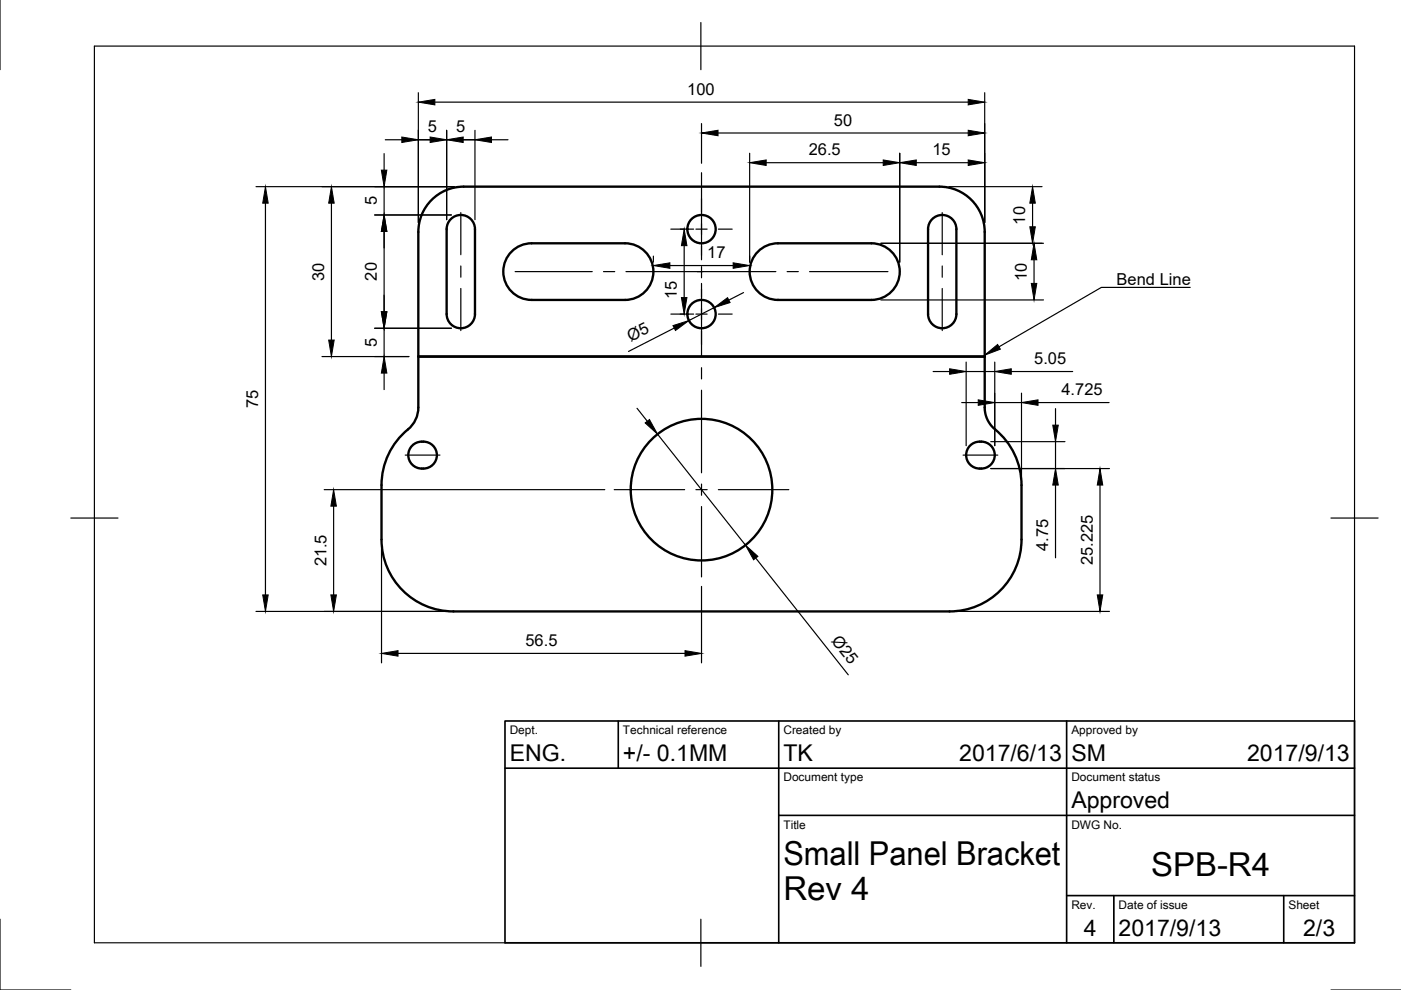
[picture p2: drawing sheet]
<svg xmlns="http://www.w3.org/2000/svg" width="297mm" height="210mm" viewBox="0 0 297 210" stroke-linecap="round" stroke-linejoin="round" font-family="sans-serif">
<!-- layer: Visible -->
<g fill="none" stroke="#000" stroke-width=".5">
<path d="M91.1 42.8a9.6 9.6 0 0 1 7.2-3.2h100.9a9.6 9.6 0 0 1 9.6 9.6v37.2a6 6 0 0 0 2.2 4.6 15.2 15.2 0 0 1 5.6 11.9v11.5a15.3 15.3 0 0 1-15.3 15.2h-105.2a15.3 15.3 0 0 1-15.2-15.2v-11.5a15.5 15.5 0 0 1 6.1-12.3l.8-1 .6-1.2 .3-2v-37.2a9.6 9.6 0 0 1 2.4-6.4zM95.8 46.2a3 3 0 0 1 3.2-.3 3 3 0 0 1 1.7 2.7v18a3 3 0 0 1-3 3 3 3 0 0 1-3-3v-18a3 3 0 0 1 1.1-2.4zM108.5 53.3a6 6 0 0 1 4.2-1.7h19.8a6 6 0 0 1 6 6 6 6 0 0 1-6 6h-19.8a6 6 0 0 1-5.5-3.7 6 6 0 0 1 1.3-6.6zM160.7 53.3a6 6 0 0 1 4.2-1.7h19.9a6 6 0 0 1 6 6 6 6 0 0 1-6 6h-19.9a6 6 0 0 1-5.5-3.7 6 6 0 0 1 1.3-6.6zM197.9 46.2a3 3 0 0 1 3.2-.3 3 3 0 0 1 1.7 2.7v18a3 3 0 0 1-3 3 3 3 0 0 1-3-3v-18a3 3 0 0 1 1.1-2.4zM88.7 75.6h120.1M87.2 94.7a3 3 0 0 1 4.1-.6 3 3 0 0 1 .7 4.2 3 3 0 0 1-4.2 .6 3 3 0 0 1-.6-4.2zM205.9 94.3a2.98 2.98 0 0 1 4 0 2.98 2.98 0 0 1 .4 4 3 3 0 0 1-4.2 .6 3 3 0 0 1-.6-4.2z"/>
<circle cx="148.7" cy="48.6" r="3"/>
<circle cx="148.7" cy="66.6" r="3"/>
<circle cx="148.7" cy="103.8" r="15"/>
</g>
<!-- layer: Border -->
<path d="M0 0v14.8M20 9.8h267.2v190.1h-267.2zM148.6 4.8v10M15 109.8h10M282.2 109.8h10M0 194.9v15h15M148.6 194.9v10M282.2 209.9h14.9" fill="none" stroke="#000" stroke-width=".25"/>
<!-- layer: TitleBlock -->
<path d="M107.1 152.9h180.1v47h-180.1zM131.1 152.9v10M165.1 152.9v47M226.1 152.9v47M107.1 162.9h180.1M165.1 172.9h122.1M226.1 189.9h61.1M236.2 189.9v10M272.2 189.9v10" fill="none" stroke="#000" stroke-width=".35"/>
<!-- layer: Center Lines -->
<g fill="none" stroke="#000" stroke-width=".25">
<path d="M148.7 36.6v18.5M97.7 45.1v8.9M97.7 56.4v2.4M109.2 57.6h16.4M128 57.6h2.3M132.7 57.6h31.8M142.2 48.6h3M147.5 48.6h2.4M148.7 56.5v2.4M152.3 48.6h2.9M166.9 57.6h2.4M171.6 57.6h16.7"/>
<path d="M199.8 45.1v8.9M199.8 56.4v2.4M97.7 61.2v8.9M142.2 66.6h3M147.5 66.6h2.4M148.7 60.1v15.5M148.7 78v2.3M152.3 66.6h2.9M199.8 61.2v8.9M85.9 96.5h7.4M148.7 82.7v17.5M204.2 96.5h7.4"/>
<path d="M130.2 103.8h15M147.5 103.8h2.4M148.7 102.6v2.4M148.7 107.4v14.9M152.3 103.8h14.9"/>
</g>
<!-- layer: Dimensions -->
<g fill="none" stroke="#000" stroke-width=".25">
<path d="M88.7 19.7v27.5M208.8 19.7v27.5M54.3 39.6h42M81.4 32.6v3.5M81.4 39.6v6M81.7 29.6h3.5M87.7 29.6h14M92.2 21.7h113.1M94.7 27.6v19M100.7 27.6v19M104.2 29.6h3.5M148.7 26.2v8.4"/>
<path d="M152.2 28.2h53.1M158.9 32.5v23.1M162.4 34.5h24.9M190.8 32.5v23.1M194.3 34.5h11M201.2 39.6h19.7M56.3 43.1v83M70.3 43.1v29M79.4 45.6h16.3M81.4 49.1v17M138.5 54.3v1.3M142 56.3h13.4"/>
<path d="M144.2 48.6h2.9M145.1 52.1v11M186.8 51.6h34.4M218.9 43.1v5M219.2 55.1v5M68.3 75.6h18.4M79.4 69.6h16.3M81.4 69.6v6M81.4 79.1v3.5M142.9 69.6l-9.6 4.9M144.2 66.6h2.9M151.4 65.2l-5.3 2.8"/>
<path d="M157.6 62l-3.1 1.6M186.8 63.6h34.4M197.8 78.8h3.5M204.8 76.8v17.7M204.8 78.8h6.1M210.9 76.8v17.7M214.4 78.8h13M135.1 86.6l2.1 2.7M139.4 92.1l18.7 23.5M203.9 85.4h3.5M210.1 99.3h25.1M210.1 93.6h15.7"/>
<path d="M210.9 85.4h5.7M216.6 83.4v17.5M220.1 85.4h15M223.8 86.6v3.5M223.8 93.6v5.7M68.7 103.8h59.5M70.7 107.3v18.8M80.9 116.4v24.1M160.2 118.3l19.6 24.8M223.8 102.8v15.5M233.2 102.8v23.3M54.3 129.6h39.8"/>
<path d="M84.4 138.5h60.8M148.7 124.3v16.2M203.3 129.6h31.9"/>
</g>
<g fill="#000" stroke="#000" stroke-width=".21">
<path d="M80.9 36.1h1.1l-.6 3.5zM85.2 29l3.5 .6-3.5 .6zM91.2 29l3.5 .6-3.5 .6zM88.7 21.7l3.5-.6v1.1zM94.7 29.6l3.5-.6v1.2zM100.7 29.6l3.5-.6v1.2zM148.7 28.2l3.5-.6v1.2zM158.9 34.5l3.5-.6v1.2zM187.3 33.9l3.5 .6-3.5 .6zM190.8 34.5l3.5-.6v1.2zM205.3 21.1l3.5 .6-3.5 .5zM205.3 33.9l3.5 .6-3.5 .6z"/>
<path d="M205.3 27.6l3.5 .6-3.5 .6zM56.3 39.6l.6 3.5h-1.2zM70.3 39.6l.6 3.5h-1.2zM81.4 45.6l.6 3.5h-1.1zM138.5 56.3l3.5-.6v1.2zM145.1 48.6l.5 3.5h-1.1zM155.4 55.7l3.5 .6-3.5 .6zM218.9 39.6l.6 3.5h-1.2zM218.3 48.1h1.2l-.6 3.5zM219.2 51.6l.6 3.5h-1.1zM69.7 72.1h1.2l-.6 3.5zM80.9 66.1h1.1l-.6 3.5z"/>
<path d="M81.4 75.6l.6 3.5h-1.1zM142.7 69l3.4-1-2.9 2.1zM144.5 63.1h1.1l-.5 3.5zM151.4 65.2l2.9-2.1 .5 1.1zM201.3 78.2l3.5 .6-3.5 .6zM210.9 78.8l3.5-.6v1.2zM218.7 60.1h1.1l-.6 3.5zM136.8 89.7l.9-.8 1.7 3.2zM207.4 84.8l3.5 .6-3.5 .5zM216.6 85.4l3.5-.6v1.1zM223.2 90.1h1.2l-.6 3.5zM70.7 103.8l.6 3.5h-1.1z"/>
<path d="M158.1 115.6l2.6 2.4-.9 .7zM223.8 99.3l.6 3.5h-1.2zM233.2 99.3l.6 3.5h-1.2zM55.7 126.1h1.2l-.6 3.5zM70.2 126.1h1.1l-.6 3.5zM80.9 138.5l3.5-.5v1.1zM145.2 138l3.5 .5-3.5 .6zM232.6 126.1h1.2l-.6 3.5z"/>
</g>
<!-- layer: Annotations -->
<path d="M208.8 75.3l2.7-2.3 .6 1z" fill="#000" stroke="#000" stroke-width=".21"/>
<path d="M252.3 60.9h-18.8l-21.7 12.6" fill="none" stroke="#000" stroke-width=".25"/>
<g font-size="7">
<text x="166.1" y="183.4">Small Panel Bracket</text>
<text x="244" y="185.8">SPB-R4</text>
<text x="166.1" y="190.9">Rev 4</text>
</g>
<g font-size="4.9">
<text x="108.1" y="161.4">ENG.</text>
<text x="132.1" y="161.4">+/- 0.1MM</text>
<text x="166.1" y="161.4">TK</text>
<text x="203.4" y="161.4">2017/6/13</text>
<text x="227.1" y="161.4">SM</text>
<text x="264.4" y="161.4">2017/9/13</text>
<text x="227.1" y="171.4">Approved</text>
<text x="229.8" y="198.5">4</text>
<text x="237.2" y="198.4">2017/9/13</text>
<text x="276.3" y="198.5">2/3</text>
</g>
<g font-size="3.5">
<text x="145.7" y="20.1">100</text>
<text x="90.7" y="28.1">5</text>
<text x="96.7" y="28.1">5</text>
<text x="176.8" y="26.7">50</text>
<text x="171.5" y="33">26.5</text>
<text x="197.7" y="33">15</text>
<text x="79.9" y="43.6" transform="rotate(-90 79.9 43.6)">5</text>
<text x="217.4" y="47.6" transform="rotate(-90 217.4 47.6)">10</text>
<text x="68.7" y="59.5" transform="rotate(-90 68.7 59.5)">30</text>
<text x="79.9" y="59.5" transform="rotate(-90 79.9 59.5)">20</text>
<text x="150" y="54.8">17</text>
<text x="217.7" y="59.6" transform="rotate(-90 217.7 59.6)">10</text>
<text x="143.5" y="63.4" transform="rotate(-90 143.5 63.4)">15</text>
<text x="236.8" y="60.4">Bend Line</text>
<text x="79.9" y="73.6" transform="rotate(-90 79.9 73.6)">5</text>
<text x="133.7" y="72.5" transform="rotate(-27 133.7 72.5)">Ø5</text>
<text x="219.3" y="77.2">5.05</text>
<text x="225" y="83.8">4.725</text>
<text x="54.7" y="86.6" transform="rotate(-90 54.7 86.6)">75</text>
<text x="222.2" y="116.8" transform="rotate(-90 222.2 116.8)">4.75</text>
<text x="231.7" y="119.8" transform="rotate(-90 231.7 119.8)">25.225</text>
<text x="69.2" y="120.1" transform="rotate(-90 69.2 120.1)">21.5</text>
<text x="111.4" y="137">56.5</text>
<text x="176.2" y="135.8" transform="rotate(52 176.2 135.8)">Ø25</text>
</g>
<g font-size="2.5">
<text x="108.1" y="155.7">Dept.</text>
<text x="132.1" y="155.7">Technical reference</text>
<text x="166.1" y="155.7">Created by</text>
<text x="227.1" y="155.7">Approved by</text>
<text x="166.1" y="165.7">Document type</text>
<text x="227.1" y="165.7">Document status</text>
<text x="166.1" y="175.7">Title</text>
<text x="227.1" y="175.7">DWG No.</text>
<text x="227.1" y="192.7">Rev.</text>
<text x="237.2" y="192.7">Date of issue</text>
<text x="273.2" y="192.7">Sheet</text>
</g>
</svg>
